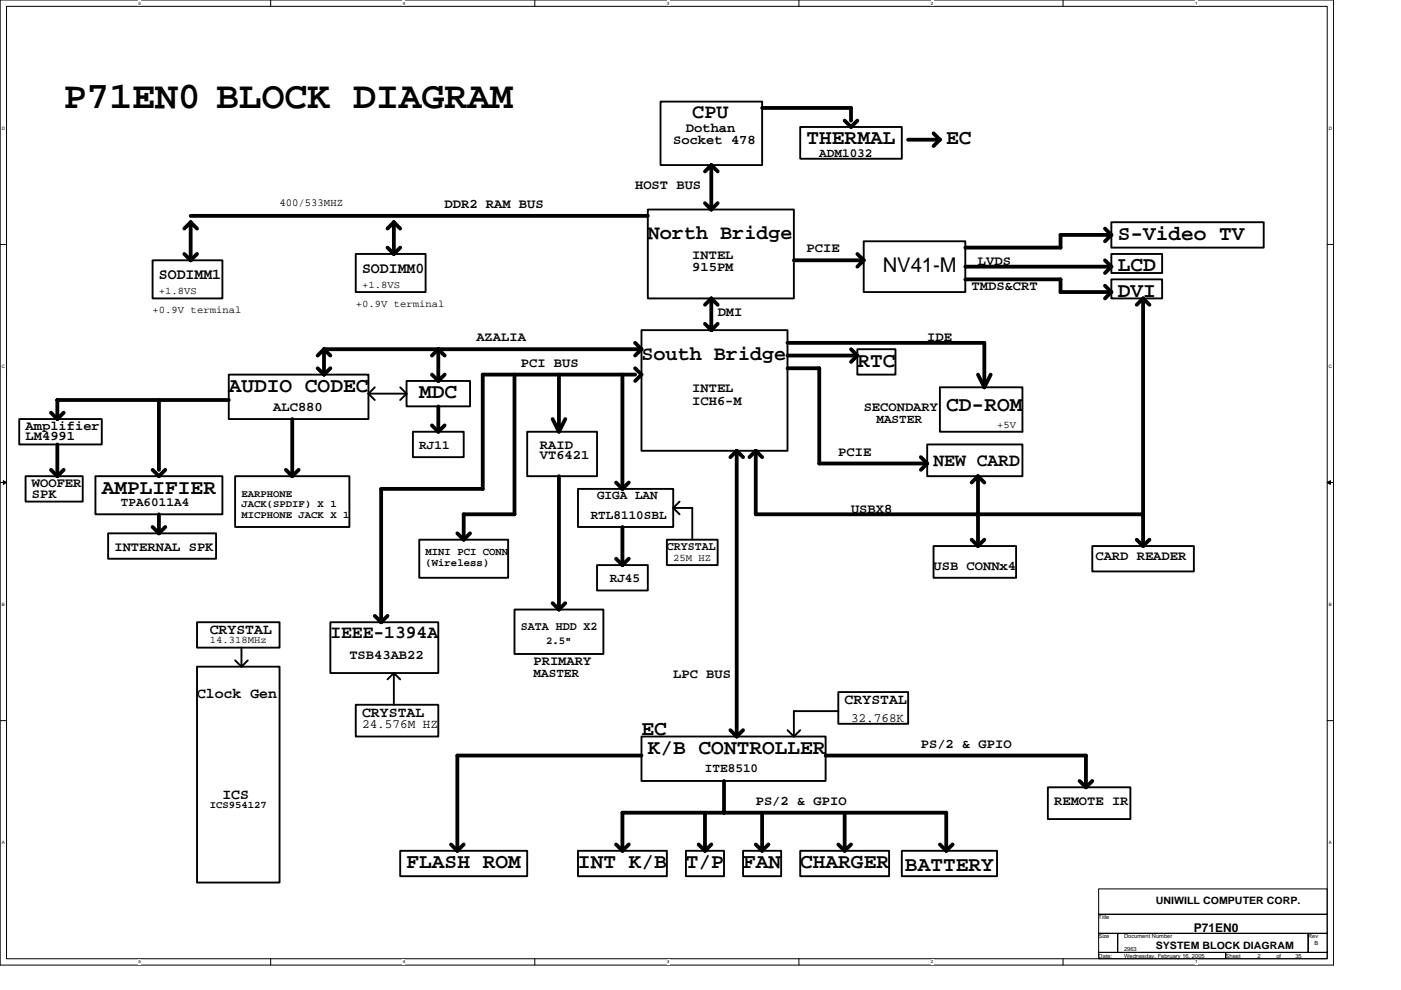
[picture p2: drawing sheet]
<svg xmlns="http://www.w3.org/2000/svg" width="297mm" height="210mm" viewBox="0 0 297 210" stroke-linecap="round" stroke-linejoin="round" font-family="sans-serif">
<path d="M0 0h282.7v204.6h-282.7zM1.4 1.3h280v202h-280z" fill="none" stroke="#000" stroke-width=".21"/>
<g fill="#fff">
<path d="M29.4 .1h.5v1.1h-.5z"/>
<path d="M29.4 203.4h.5v1.1h-.5z"/>
</g>
<path d="M57.4 0v1.3M57.4 203.3v1.3" fill="none" stroke="#000" stroke-width=".21"/>
<g fill="#fff">
<path d="M85.4 .1h.5v1.1h-.5z"/>
<path d="M85.4 203.4h.5v1.1h-.5z"/>
</g>
<path d="M113.4 0v1.3M113.4 203.3v1.3" fill="none" stroke="#000" stroke-width=".21"/>
<g fill="#fff">
<path d="M141.4 .1h.5v1.1h-.5z"/>
<path d="M141.4 203.4h.5v1.1h-.5z"/>
</g>
<path d="M169.4 0v1.3M169.4 203.3v1.3" fill="none" stroke="#000" stroke-width=".21"/>
<g fill="#fff">
<path d="M197.4 .1h.5v1.1h-.5z"/>
<path d="M197.4 203.4h.5v1.1h-.5z"/>
</g>
<path d="M225.4 0v1.3M225.4 203.3v1.3" fill="none" stroke="#000" stroke-width=".21"/>
<g fill="#fff">
<path d="M253.4 .1h.5v1.1h-.5z"/>
<path d="M253.4 203.4h.5v1.1h-.5z"/>
<path d="M.4 26.6h.7v1.1h-.7z"/>
<path d="M281.7 26.6h.7v1.1h-.7z"/>
<path d="M.4 77.1h.7v1h-.7z"/>
<path d="M281.7 77.1h.7v1h-.7z"/>
</g>
<path d="M0 51.8h1.4M281.4 51.8h1.3" fill="none" stroke="#000" stroke-width=".21"/>
<g fill="#fff">
<path d="M.4 127.6h.6v1h-.6z"/>
<path d="M281.7 127.6h.7v1h-.7z"/>
</g>
<path d="M0 102.3h1.4M281.4 102.3h1.3" fill="none" stroke="#000" stroke-width=".21"/>
<path d="M.7 101.9l.7 .4-.7 .4zM281.4 102.3l.7-.4v.8z" fill="#000" stroke="#000" stroke-width=".21"/>
<g fill="#fff">
<path d="M.4 178h.6v1.1h-.6z"/>
<path d="M281.7 178h.7v1.1h-.7z"/>
</g>
<path d="M0 152.8h1.4M281.4 152.8h1.3M232.9 197.9h4.1v4h-4.1zM232.9 188.5h48.5v5.4h-48.5zM232.9 193.9h48.5v4h-48.5zM237 197.9h40.4v4h-40.4zM277.4 197.9h4v4h-4zM232.9 201.9h27v1.4h-27zM259.9 201.9h21.5v1.4h-21.5z" fill="none" stroke="#000" stroke-width=".21"/>
<g fill="none" stroke="#000" stroke-width=".81">
<path d="M150.8 35v9.4M150.8 35l1.4 1.4M150.8 35l-1.3 1.3M161.6 22.9h18.8v2.7M179.1 25.6l1.3 1.3 1.4-1.3M192.5 29.6h6.8M197.9 28.3l1.4 1.3M199.3 29.6l-1.4 1.4M39.1 53.8l1.3 1.4M40.4 45.8h97M40.4 47.1v8.1M40.4 47.1l1.4 1.4"/>
<path d="M40.4 47.1l-1.3 1.4M41.8 53.8l-1.4 1.4M82.2 52.5l1.3 1.4M83.5 47.1l-1.3 1.4M84.9 48.5l-1.4-1.4v6.7l1.4-1.3M149.5 43.1l1.3 1.3M152.2 43.1l-1.4 1.3M168.3 55.2h14.8M181.8 53.8l1.3 1.4M183.1 55.2l-1.3 1.3M204.7 59.2h20.2v2.7h10.7M204.7 56.5h30.9"/>
<path d="M234.3 55.2l1.3 1.3M234.3 48.5l1.3 1.3M235.6 49.8h-10.7v2.7h-20.2M235.6 49.8l-1.3 1.4M235.6 56.5l-1.3 1.4M68.7 74l1.3 1.4M68.7 74h67.3M68.7 74v5.4l-1.4-1.3M68.7 74l-1.4 1.4M70 78.1l-1.3 1.3M91.6 79.4l1.3 1.4M92.9 74l1.4 1.4"/>
<path d="M92.9 74v6.8M92.9 74l-1.3 1.4M94.3 79.4l-1.4 1.4M109.1 79.4v29.6h-10.8v5.4M118.5 79.4v10.8M132 79.4v24.3M134.7 78.1l1.3 1.3-1.3 1.4M134.7 72.7l1.3 1.3M134.7 79.4h-32.3v24.3h-21.6v28.2M136 74l-1.3 1.4M149.5 68.7l1.3 1.3M150.8 63.3l1.4 1.3"/>
<path d="M150.8 63.3v6.7M150.8 63.3l-1.3 1.3M152.2 68.6l-1.4 1.4M167 72.7h41.7v9.4l1.3-2.7M167 78.1h6.7v20.2h22.9M167 75.4h14.8M180.4 74l1.4 1.4M181.8 75.4l-1.4 1.3M207.4 79.4l1.3 2.7M234.3 60.6l1.3 1.3M235.6 61.9l-1.3 1.4M242.4 63.3l1.3 1.3"/>
<path d="M242.4 63.3v52.5M242.4 63.3l-1.4 1.3M10.8 99.6l1.4 1.4M10.8 87.5l1.4 1.4M12.2 94.2v6.8M13.5 87.5l-1.3 1.3M13.5 99.6l-1.3 1.4M33.7 84.8v14.8M35 99.6l-1.3 1.4-1.4-1.4M48.5 84.8h-36.3v4.1M60.6 99.6l1.4 1.4M62 88.8v12.2"/>
<path d="M63.3 99.6l-1.3 1.4M91.6 90.2l1.3 1.3M92.9 86.2v5.3M94.3 90.2l-1.4 1.3M119.9 88.8l-1.4 2.7-1.3-2.7M156.2 95.6l1.4 1.3M156.2 95.6v60.6M156.2 95.6l-1.3 1.3M160.2 95.6v13.4h82.2M160.2 95.6l1.4 1.3M160.2 95.6l-1.3 1.3M195.2 96.9l1.4 1.4"/>
<path d="M196.6 98.3l-1.4 1.3M33.7 109v4.1l-1.4-1.4M35 111.7l-1.3 1.4M97 113.1l1.3 1.3M99.7 113.1l-1.4 1.3M118.5 101v28.2M130.6 118.5l1.4 1.3M130.6 102.3l1.4 1.4M132 111.7v8.1l1.3-1.3M133.3 102.3l-1.3 1.4M206 114.4l1.4 1.4M207.3 101l1.4 1.3"/>
<path d="M207.4 101v14.8M207.4 101l-1.4 1.3M208.7 114.4l-1.4 1.4M241 114.4l1.4 1.4M243.7 114.4l-1.4 1.4M79.5 130.6l1.3 1.3M82.2 130.6l-1.4 1.3M117.2 127.9l1.3 1.3M119.9 127.9l-1.4 1.3M154.8 154.8l1.4 1.4M157.5 154.8l-1.3 1.4M95.6 179l1.4 1.4"/>
<path d="M98.3 179l-1.3 1.4M130.6 179l1.4 1.4M133.3 179l-1.3 1.4M136 160.2h-39v20.2M148.1 179l1.4 1.4M149.5 172.3v8.1M150.8 179l-1.3 1.4M153.5 165.6v6.7M160.2 179l1.4 1.4M161.6 172.3v8.1l1.3-1.4M175 160.2h55.2v6.7M177.7 179l1.4 1.4"/>
<path d="M179.1 172.3v8.1M180.4 179l-1.3 1.4M199.3 179l1.3 1.4M202 179l-1.4 1.4M228.9 165.6l1.3 1.3M231.6 165.6l-1.4 1.3M132 180.4v-8.1h68.6v8.1"/>
</g>
<g fill="none" stroke="#000" stroke-width=".4">
<path d="M140 21.5h21.6v13.5h-21.6zM169.7 26.9h21.5v6.8h-21.5zM32.3 55.2h14.9v8.1h-14.9zM75.4 53.8h14.8v8.1h-14.8zM137.4 44.4h30.9v18.9h-30.9zM183.1 51.2h21.6v10.7h-21.6zM235.6 59.2h10.8v4.1h-10.8zM235.6 53.8h10.8v4.1h-10.8zM235.6 47.1h32.3v5.4h-32.3zM48.5 79.4h29.6v9.4h-29.6zM136 70h31v25.6h-31zM181.8 74h8.1v5.4h-8.1z"/>
<path d="M4.1 88.8h17.5v5.4h-17.5zM78.1 83.5h8.1M78.1 83.5l1.4 1.3M79.5 82.1l-1.4 1.4M84.8 82.1l1.4 1.4M86.2 80.8h13.5v5.4h-13.5zM86.2 83.5l-1.4 1.3M87.5 91.5h10.8v5.4h-10.8zM111.8 91.5h14.8v9.5h-14.8zM196.6 94.2h20.2v6.8h-20.2zM199.3 82.1h17.5v9.4h-17.5zM5.4 101h12.1v5.3h-12.1z"/>
<path d="M20.2 101h27v8h-27zM22.9 113.1h22.9v5.4h-22.9zM49.8 101h24.3v10.7h-24.3zM88.9 114.4h18.8v8.1h-18.8zM122.5 103.7h20.2v8h-20.2zM126.6 119.8h10.8v5.4h-10.8zM141.4 114.4h10.8v5.4h-10.8zM142.7 107.7h4.1v6.7M142.7 107.7l1.4 1.3M144.1 106.3l-1.4 1.4M197.9 115.8h17.5v6.7h-17.5zM231.6 115.8h21.5v5.4h-21.5z"/>
<path d="M41.8 131.9h17.5v5.4h-17.5zM51.2 137.3v4.1M70 131.9h22.9v10.8h-22.9zM109.1 129.2h18.8v9.5h-18.8zM41.8 141.4h17.5v45.7h-17.5zM49.8 140l1.4 1.4M52.5 140l-1.3 1.4M75.4 149.4h17.5v6.8h-17.5zM83.5 142.7l-1.3 1.3M84.9 144l-1.4-1.3v6.7M136 156.2h39v9.4h-39zM167 154.8l1.3 1.4"/>
<path d="M177.7 146.7h14.8v6.8h-14.8zM177.7 150.8h-9.4v5.4l1.4-1.4M222.2 166.9h17.5v6.8h-17.5zM84.8 180.4h27v5.4h-27zM122.5 180.4h18.9v5.4h-18.9zM145.4 180.4h8.1v5.4h-8.1zM157.5 180.4h8.1v5.4h-8.1zM169.7 180.4h18.8v5.4h-18.8zM191.2 180.4h20.2v5.4h-20.2z"/>
</g>
<text font-size="8.1" x="13.5" y="22.9">P71EN0 BLOCK DIAGRAM</text>
<g font-size="4.4">
<text x="171" y="30.6">THERMAL</text>
<text x="200.6" y="30.6">EC</text>
<text x="237" y="50.8">S-Video TV</text>
<text x="237" y="57.6">LCD</text>
<text x="237" y="62.9">DVI</text>
<text x="181.8" y="77.7">RTC</text>
<text x="48.5" y="83.1">AUDIO CODEC</text>
<text x="88.9" y="84.5">MDC</text>
<text x="200.6" y="87.2">CD-ROM</text>
<text x="21.6" y="104.7">AMPLIFIER</text>
<text x="136" y="155.8">EC</text>
<text x="137.4" y="159.9">K/B CONTROLLER</text>
<text x="86.2" y="184.1">FLASH ROM</text>
<text x="122.5" y="184.1">INT K/B</text>
<text x="145.4" y="184.1">T/P</text>
<text x="157.5" y="184.1">FAN</text>
<text x="169.7" y="184.1">CHARGER</text>
<text x="191.9" y="184.6">BATTERY</text>
</g>
<g font-size="4.3">
<text x="146.8" y="25.1">CPU</text>
<text x="137.4" y="50.7">North Bridge</text>
<text x="187.2" y="57.7">NV41-M</text>
<text x="136" y="76.3">South Bridge</text>
</g>
<g font-size="3.9">
<text x="197.9" y="98.8">NEW CARD</text>
<text x="70" y="135.2">IEEE-1394A</text>
</g>
<g font-size="3.2">
<text x="33.7" y="59.2">SODIMM1</text>
<text x="76.8" y="57.9">SODIMM0</text>
</g>
<g font-size="3.1">
<text x="44.5" y="134.5">CRYSTAL</text>
<text x="41.8" y="148">Clock Gen</text>
<text x="179.1" y="149.3">CRYSTAL</text>
<text x="76.8" y="152">CRYSTAL</text>
<text x="47.2" y="169.5">ICS</text>
</g>
<g font-size="2.8">
<text x="145.4" y="27.9">Dothan</text>
<text x="142.7" y="30.6">Socket 478</text>
<text x="134.7" y="40">HOST BUS</text>
<text x="94.3" y="44.1">DDR2 RAM BUS</text>
<text x="171" y="53.5">PCIE</text>
<text x="146.8" y="57.5">915PM</text>
<text x="146.8" y="54.9">INTEL</text>
<text x="207.4" y="56.2">LVDS</text>
<text x="206" y="61.6">TMDS&amp;CRT</text>
<text x="152.2" y="67">DMI</text>
<text x="101" y="72.4">AZALIA</text>
<text x="110.4" y="77.7">PCI BUS</text>
<text x="196.6" y="72.4">IDE</text>
<text x="146.8" y="83.1">INTEL</text>
<text x="57.9" y="87.2">ALC880</text>
<text x="146.8" y="85.8">ICH6-M</text>
<text x="183.1" y="87.2">SECONDARY</text>
<text x="5.4" y="91.2">Amplifier</text>
<text x="5.4" y="93.4">LM4991</text>
<text x="114.5" y="95.2">RAID</text>
<text x="114.5" y="97.4">VT6421</text>
<text x="177.7" y="96.6">PCIE</text>
<text x="6.8" y="103.3">WOOFER</text>
<text x="6.8" y="105.5">SPK</text>
<text x="180.4" y="108.7">USBX8</text>
<text x="24.3" y="116.8">INTERNAL SPK</text>
<text x="232.3" y="118.8">CARD READER</text>
<text x="197.9" y="120.8">USB CONNx4</text>
<text x="74.1" y="139.7">TSB43AB22</text>
<text x="113.1" y="141">PRIMARY</text>
<text x="142.7" y="143.7">LPC BUS</text>
<text x="195.2" y="158.5">PS/2 &amp; GPIO</text>
<text x="160.2" y="170.6">PS/2 &amp; GPIO</text>
<text x="223.5" y="170.6">REMOTE IR</text>
</g>
<g font-size="2.7">
<text x="173.7" y="33.2">ADM1032</text>
<text x="185.8" y="89.7">MASTER</text>
<text x="88.9" y="95.1">RJ11</text>
<text x="25.6" y="107.2">TPA6011A4</text>
<text x="126.6" y="105.9">GIGA LAN</text>
<text x="125.2" y="109.9">RTL8110SBL</text>
<text x="129.3" y="123.4">RJ45</text>
<text x="113.1" y="143.6">MASTER</text>
<text x="76.8" y="154.4">24.576M HZ</text>
<text x="180.4" y="153">32.768K</text>
<text x="149.5" y="163.8">ITE8510</text>
</g>
<g font-size="2.6">
<text x="141.4" y="116.6">CRYSTAL</text>
<text x="110.4" y="133.6">SATA HDD X2</text>
<text x="253.1" y="197.5">P71EN0</text>
</g>
<g font-size="2.3">
<text x="59.3" y="43.6">400/533MHZ</text>
<text x="90.2" y="117.7">MINI PCI CONN</text>
<text x="90.2" y="119.9">(Wireless)</text>
<text x="115.8" y="136.5">2.5&quot;</text>
</g>
<g font-size="2.2">
<text x="33.7" y="62.4">+1.8VS</text>
<text x="75.4" y="65.1">+0.9V terminal</text>
<text x="76.8" y="61">+1.8VS</text>
<text x="32.3" y="66.4">+0.9V terminal</text>
<text x="211.4" y="90.6">+5V</text>
<text x="51.2" y="105.4">EARPHONE</text>
<text x="51.2" y="107.6">JACK(SPDIF) X 1</text>
<text x="51.2" y="109.7">MICPHONE JACK X 1</text>
<text x="142.7" y="118.9">25M HZ</text>
<text x="44.5" y="136.4">14.318MHz</text>
<text x="44.5" y="171.4">ICS954127</text>
<text x="245" y="191.8">UNIWILL COMPUTER CORP.</text>
<text x="245" y="201.2">SYSTEM BLOCK DIAGRAM</text>
</g>
<g font-size="1.2">
<text x="232.9" y="194.9">Title</text>
<text x="232.9" y="199">Size</text>
<text x="232.9" y="203">Date:</text>
<text x="238.3" y="199">Document Number</text>
<text x="238.3" y="201.7">2963</text>
<text x="238.3" y="203">Wednesday, February 16, 2005</text>
<text x="259.9" y="203">Sheet</text>
<text x="266.6" y="203">2</text>
<text x="270.6" y="203">of</text>
<text x="274.7" y="203">35</text>
<text x="277.4" y="199">Rev</text>
<text x="278.7" y="200.3">B</text>
</g>
<g font-size="1">
<text x="29.4" y="1">5</text>
<text x="85.4" y="1">4</text>
<text x="141.4" y="1">3</text>
<text x="197.4" y="1">2</text>
<text x="253.4" y="1">1</text>
<text x=".4" y="27.5">D</text>
<text x="281.7" y="27.5">D</text>
<text x=".4" y="77.9">C</text>
<text x="281.7" y="77.9">C</text>
<text x=".4" y="128.4">B</text>
<text x="281.7" y="128.4">B</text>
<text x=".4" y="178.9">A</text>
<text x="281.7" y="178.9">A</text>
<text x="29.4" y="204.3">5</text>
<text x="85.4" y="204.3">4</text>
<text x="141.4" y="204.3">3</text>
<text x="197.4" y="204.3">2</text>
<text x="253.4" y="204.3">1</text>
</g>
</svg>
